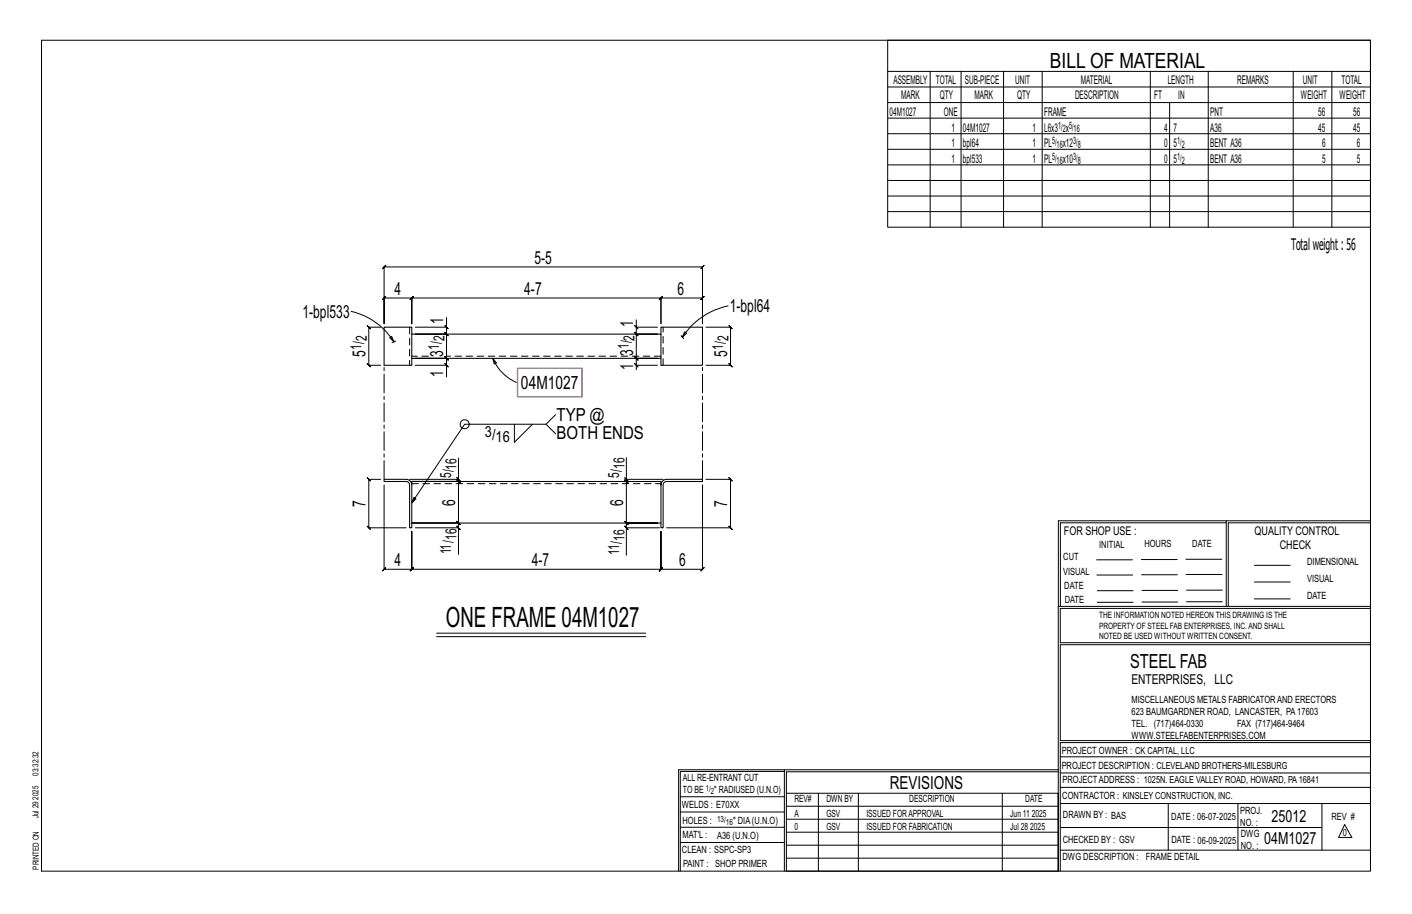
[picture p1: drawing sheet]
<svg xmlns="http://www.w3.org/2000/svg" width="432mm" height="279mm" viewBox="0 0 432 279" stroke-linecap="round" stroke-linejoin="round" font-family="sans-serif">
<g fill="none" stroke="#000" stroke-width=".31">
<path d="M12.7 12.3h406.4v254h-406.4zM271.5 12.3h147.6v57.2h-147.6zM271.5 21.8h147.6M271.5 26.6h147.6M271.5 31.4h147.6M271.5 36.1h147.6M284.5 21.8v47.7M293.9 21.8v47.7M306.9 21.8v47.7M318.7 21.8v47.7M351.8 21.8v47.7M357.7 31.4v38.1"/>
<path d="M369.5 21.8v47.7M395.5 21.8v47.7M407.3 21.8v47.7M271.5 40.9h147.6M271.5 45.6h147.6M271.5 50.4h147.6M271.5 55.2h147.6M271.5 59.9h147.6M271.5 64.7h147.6M107.4 95.2a21 21 0 0 1 13.1 9.3M117.5 81.6l-.5 .5 1-1-.5 .5h97.3l-.5 .5 1-1-.5 .5v17.4v-7.9l.5-.5-1 1 .5-.5h-12.7l.5-.5-1 1 .5-.5v7.9v-7.9l.5-.5-1 1 .5-.5h-76.2l.5-.5-1 1 .5-.5v7.9v-7.9l.5-.5-1 1 .5-.5h-8.4l.5-.5-1 1 .5-.5v7.9zM136 99.5l1 1z"/>
<path d="M136.5 97.1v2.9h-9.5M194.1 99.5l1 1zM194.6 97.8v2.2h6.5M222.7 93.5a22.2 22.2 0 0 0-14 9.6M116.4 100h-3.6l-.5-.5 1 1-.5-.5v11.7l-.5-.5 1 1-.5-.5h3.6M119.2 103.3l.6-.5 .7 1.7zM120.5 104.5l-.6 .1M121 104.3l-.5 .2M127 111.7h9.5v3.5M136 111.2l1 1zM136.5 100v2.1l-.5-.5 1 1-.5-.5h-9.5h9.5l-.5-.5 1 1-.5-.5v7.4l-.5-.5 1 1-.5-.5h-9.5h9.5l-.5-.5 1 1-.5-.5v2.2M150.7 109.5l1.1 1.4-.7 .4z"/>
<path d="M150.7 109.5a13.8 13.8 0 0 0 7.5 7.5M194.1 111.2l1 1zM194.6 100v2.1l-.5-.5 1 1-.5-.5h6.5h-6.5l-.5-.5 1 1-.5-.5v7.4l-.5-.5 1 1-.5-.5h6.5h-6.5l-.5-.5 1 1-.5-.5v2.2M201.1 111.7h-6.5v1.3M208.3 102.6l.4 .5M208.7 103.1l.3 .4M209.4 101.4l.6 .5-1.3 1.2zM215.9 100h7.5l-.5-.5 1 1-.5-.5v11.7l-.5-.5 1 1-.5-.5h-7.5M157.3 129.7v5.5l5.5-5.5M167 129.7l2.9 2.9M169.9 126.8l-2.9 2.9h-24.9l-16.2 24 .7-1.7 .6 .5-1.3 1.2M191.5 139.9v6.6h11.3"/>
<path d="M116.4 146.5h-3.6l-.5-.5 1 1-.5-.5v14.8l-.5-.5 1 1-.5-.5h11.4M117.5 148.2v25.8l-.5 .5 1-1-.5 .5h8.4l-.5 .5 1-1-.5 .5v-11.6v11.6l-.5 .5 1-1-.5 .5h76.2l-.5 .5 1-1-.5 .5v-11.6v11.6l-.5 .5 1-1-.5 .5h12.7l-.5 .5 1-1-.5 .5v-25.8M139.7 146l1 1zM140.2 146.5v.7l-.5-.5 1 1-.5-.5h-14.3h14.3l-.5-.5 1 1-.5-.5v12.7l-.5-.5 1 1-.5-.5h-14.3h14.3l-.5-.5 1 1-.5-.5v1.4M140.2 140v6.5h-14.9M191 146l1 1zM191.5 146.5v.7l-.5-.5 1 1-.5-.5h9.6h-9.6l-.5-.5 1 1-.5-.5v12.7l-.5-.5 1 1-.5-.5h9.6h-9.6l-.5-.5 1 1-.5-.5v1.4M215.9 146.5h7.5l-.5-.5 1 1-.5-.5v14.8l-.5-.5 1 1-.5-.5h-19.6M375 159.8h-50.7v25.6M375 159.2h-51.3l-.1 107.1M419.1 159.2h-44.1v26.2M419.1 159.8h-43.5v25.6"/>
<path d="M127 161.3h13.2v8.2M139.7 160.8l1 1zM191 160.8l1 1zM201.7 161.3h-10.2v8.4M335.4 171.1h10.9M335.4 175.8h11M349 171h11M349.1 175.7h11M362.7 171h10.9M362.7 175.6h11M383.6 172.8h11M383.6 177.9h11"/>
<path d="M133.5 193.6h64M133.5 194.6h64M323.7 185.4h95.4M335.5 184.1h11M335.5 180.6h11M349.2 184h11M349.2 180.5h11M362.9 180.4h10.9M362.9 184h10.9M383.6 183.1h11M419.1 186h-94.9v10.5h94.9M419.1 197.1h-94.9v29.3h94.9v.6h-94.9v39.3"/>
<path d="M239.9 235.8h-31.9v30.5M239.9 235.3h-32.4v31M323.6 235.3h-83.7v31M323.6 235.9h-83.1v6.6M324.2 236.3h94.9M324.2 231.4h94.9M208 252.9h31.9M208 257.5h31.9M208 243.6h31.9M208 248.2h31.9M240.5 242.5h83.1v23.8h-83.1zM240.5 258.4h83.1"/>
<path d="M240.5 254.4h83.1M240.5 250.4h83.1M240.5 246.5h83.1M250.3 242.5v23.8M262.5 242.5v23.8M306.5 242.5v23.8M324.2 253h80.1M324.2 245.6h94.9M324.2 259.9h94.9M324.2 240.7h94.9M357.3 245.6v14.3M378.6 245.6v14.3"/>
<path d="M404.3 245.6v14.3M411.2 252.1l2.2 3.9h-4zM240.5 262.3h83.1"/>
<circle cx="142.1" cy="129.7" r="1.38"/>
</g>
<path d="M125.9 102.1h76.2v7.4h-76.2zM125.9 102.1v-2.1h-8.4v11.7h8.4v-2.2M202.1 102.1v-2.1h12.7v11.7h-12.7v-2.2M117.5 146.5h6.7a1.72 1.72 0 0 1 1.7 1.7v13.1h-.6l-.2-13.6-.9-.5h-6.7zM125.9 148.2v-1h76.2v14.1h.7v-13.1l.3-.7 .7-.3h11v-.7h-11a1.72 1.72 0 0 0-1.7 1.7M125.9 159.9h76.2" fill="none" stroke="#000" stroke-width=".32"/>
<path d="M125.3 100v11.7M131 108.9h-5.1M202.1 108.9h-65.6M202.8 111.7v-11.7M125.9 147.9h76.2" fill="none" stroke="#000" stroke-width=".31" stroke-dasharray="2 1.4"/>
<path d="M158.3 112.6h19.7v8.7h-19.7z" fill="none" stroke="#f0f" stroke-width=".5"/>
<path d="M117.5 146.5v-34.8M214.8 146.5v-34.8" fill="none" stroke="#000" stroke-width=".31" stroke-dasharray="5.8 1 1 1"/>
<text font-size="8.6" x="136.3" y="191.6">ONE FRAME 04M1027</text>
<text font-size="6.4" x="321.1" y="20.7">BILL OF MATERIAL</text>
<text font-size="5.9" x="345.6" y="204.1">STEEL FAB</text>
<text font-size="5.6" x="159.3" y="118.8">04M1027</text>
<g font-size="5.5">
<text x="163.4" y="80.6">5-5</text>
<text x="120.7" y="90.1">4</text>
<text x="160.3" y="90.1">4-7</text>
<text x="207.1" y="90.1">6</text>
<text x="223.2" y="95.4">1-bpl64</text>
<text x="92.5" y="97.1">1-bpl533</text>
<text x="135.6" y="99.1" transform="rotate(-90 135.6 99.1)">1</text>
<text x="193.6" y="99.8" transform="rotate(-90 193.6 99.8)">1</text>
<text x="111.8" y="109" transform="rotate(-90 111.8 109)">5</text>
<text x="135.6" y="109" transform="rotate(-90 135.6 109)">3</text>
<text x="193.6" y="113" transform="rotate(-90 193.6 113)">1</text>
<text x="193.6" y="108.8" transform="rotate(-90 193.6 108.8)">3</text>
<text x="222.4" y="109" transform="rotate(-90 222.4 109)">5</text>
<text x="135.6" y="115.2" transform="rotate(-90 135.6 115.2)">1</text>
<text x="170.2" y="128.7">TYP @</text>
<text x="170.2" y="134.2">BOTH ENDS</text>
<text x="111.8" y="155" transform="rotate(-90 111.8 155)">7</text>
<text x="139.2" y="154.5" transform="rotate(-90 139.2 154.5)">6</text>
<text x="190.6" y="154.6" transform="rotate(-90 190.6 154.6)">6</text>
<text x="222.4" y="155" transform="rotate(-90 222.4 155)">7</text>
<text x="120.7" y="173">4</text>
<text x="162.6" y="173">4-7</text>
<text x="207.7" y="173">6</text>
<text x="272.2" y="241.1">REVISIONS</text>
</g>
<g font-size="5.1">
<text x="388.9" y="251.3">25012</text>
<text x="386.6" y="258.1">04M1027</text>
</g>
<text font-size="4.9" x="394.8" y="76.4">Totalweight : 56</text>
<g font-size="4.7">
<text x="110.5" y="107" transform="rotate(-90 110.5 107)">1/</text>
<text x="112.2" y="104.4" transform="rotate(-90 112.2 104.4)">2</text>
<text x="134.3" y="107" transform="rotate(-90 134.3 107)">1/</text>
<text x="136" y="104.4" transform="rotate(-90 136 104.4)">2</text>
<text x="192.4" y="106.7" transform="rotate(-90 192.4 106.7)">1/</text>
<text x="194" y="104.1" transform="rotate(-90 194 104.1)">2</text>
<text x="221.2" y="107" transform="rotate(-90 221.2 107)">1/</text>
<text x="222.8" y="104.4" transform="rotate(-90 222.8 104.4)">2</text>
<text x="148.3" y="133.5">3/</text>
<text x="151.6" y="135.2">16</text>
<text x="139.6" y="143.5" transform="rotate(-90 139.6 143.5)">16</text>
<text x="191" y="143.4" transform="rotate(-90 191 143.4)">16</text>
<text x="138" y="146.1" transform="rotate(-90 138 146.1)">5/</text>
<text x="189.3" y="146" transform="rotate(-90 189.3 146)">5/</text>
<text x="139.6" y="165.1" transform="rotate(-90 139.6 165.1)">16</text>
<text x="191" y="165.4" transform="rotate(-90 191 165.4)">16</text>
<text x="138" y="169.5" transform="rotate(-90 138 169.5)">11/</text>
<text x="189.3" y="169.7" transform="rotate(-90 189.3 169.7)">11/</text>
</g>
<text font-size="4.2" x="346" y="209.1">ENTERPRISES, LLC</text>
<g font-size="3.7">
<text x="273.2" y="25.6">ASSEMBLY</text>
<text x="286.2" y="25.6">TOTAL</text>
<text x="295.1" y="25.6">SUB-PIECE</text>
<text x="310.4" y="25.6">UNIT</text>
<text x="330.5" y="25.6">MATERIAL</text>
<text x="357.1" y="25.6">LENGTH</text>
<text x="378.3" y="25.6">REMARKS</text>
<text x="398.4" y="25.6">UNIT</text>
<text x="410.2" y="25.6">TOTAL</text>
<text x="272.1" y="35.5">04M1027</text>
<text x="275.6" y="30.4">MARK</text>
<text x="287.4" y="30.4">QTY</text>
<text x="288.6" y="35.5">ONE</text>
<text x="298" y="30.4">MARK</text>
<text x="311" y="30.4">QTY</text>
<text x="319.3" y="35.5">FRAME</text>
<text x="328.7" y="30.4">DESCRIPTION</text>
<text x="353" y="30.4">FT</text>
<text x="360.3" y="30.4">IN</text>
<text x="370.1" y="35.5">PNT</text>
<text x="397.8" y="30.4">WEIGHT</text>
<text x="403.2" y="35.5">56</text>
<text x="409.6" y="30.4">WEIGHT</text>
<text x="413.8" y="35.5">56</text>
<text x="290.9" y="40.2">1</text>
<text x="294.5" y="40.2">04M1027</text>
<text x="315.8" y="40.2">1</text>
<text x="319.3" y="40.2">L6x3 x</text>
<text x="356" y="40.2">4</text>
<text x="358.9" y="40.2">7</text>
<text x="370.1" y="40.2">A36</text>
<text x="403.2" y="40.2">45</text>
<text x="413.8" y="40.2">45</text>
<text x="290.9" y="45">1</text>
<text x="294.5" y="45">bpl64</text>
<text x="315.8" y="45">1</text>
<text x="319.3" y="45">PL</text>
<text x="325" y="45">x12</text>
<text x="356" y="45">0</text>
<text x="358.9" y="45">5</text>
<text x="370.1" y="45">BENT A36</text>
<text x="404.3" y="45">6</text>
<text x="415" y="45">6</text>
<text x="290.9" y="49.7">1</text>
<text x="294.5" y="49.7">bpl533</text>
<text x="315.8" y="49.7">1</text>
<text x="319.3" y="49.7">PL</text>
<text x="325" y="49.7">x10</text>
<text x="356" y="49.7">0</text>
<text x="358.9" y="49.7">5</text>
<text x="370.1" y="49.7">BENT A36</text>
<text x="404.3" y="49.7">5</text>
<text x="415" y="49.7">5</text>
<text x="325.3" y="163.4">FOR SHOP USE :</text>
<text x="383.7" y="163.4">QUALITY CONTROL</text>
<text x="391.4" y="167.8">CHECK</text>
</g>
<g font-size="3.1">
<text x="323.6" y="39.4">1/ 5/</text>
<text x="325" y="40.5">2</text>
<text x="328.3" y="40.5">16</text>
<text x="321.7" y="44.1">5/</text>
<text x="323.1" y="45.3">16</text>
<text x="328.2" y="44.1">3/</text>
<text x="329.6" y="45.3">8</text>
<text x="360" y="44.1">1/</text>
<text x="361.4" y="45.3">2</text>
<text x="321.7" y="48.9">5/</text>
<text x="323.1" y="50">16</text>
<text x="328.2" y="48.9">3/</text>
<text x="329.6" y="50">8</text>
<text x="360" y="48.9">1/</text>
<text x="361.4" y="50">2</text>
<text x="336.2" y="167.4">INITIAL</text>
<text x="350" y="167.1">HOURS</text>
<text x="364.6" y="167.2">DATE</text>
<text x="325.2" y="171.3">CUT</text>
<text x="399.8" y="172.8">DIMENSIONAL</text>
<text x="325.1" y="175.8">VISUAL</text>
<text x="399.8" y="177.9">VISUAL</text>
<text x="325.5" y="180">DATE</text>
<text x="325.7" y="184.4">DATE</text>
<text x="399.8" y="183.1">DATE</text>
<text x="346" y="215">MISCELLANEOUS METALS FABRICATORAND ERECTORS</text>
<text x="346" y="218.6">623 BAUMGARDNER ROAD, LANCASTER, PA17603</text>
<text x="346" y="225.8">WWW.STEELFABENTERPRISES.COM</text>
<text x="346" y="222.2">TEL. (717)464-0330</text>
<text x="378.3" y="222.2">FAX (717)464-9464</text>
<text x="324.7" y="230.5">PROJECT OWNER : CK CAPITAL, LLC</text>
<text x="208.8" y="238.8">ALL RE-ENTRANT CUT</text>
<text x="324.7" y="235.1">PROJECT DESCRIPTION : CLEVELAND BROTHERS-MILESBURG</text>
<text x="324.9" y="239.5">PROJECTADDRESS : 1025N. EAGLE VALLEY ROAD, HOWARD, PA16841</text>
<text x="208.8" y="242.5">TO BE</text>
<text x="218.4" y="242.5">&quot; RADIUSED (U.N.O)</text>
<text x="242.9" y="245.3">REV#</text>
<text x="252.7" y="245.3">DWN BY</text>
<text x="278.1" y="245.3">DESCRIPTION</text>
<text x="313.5" y="245.3">DATE</text>
<text x="324.9" y="244.2">CONTRACTOR : KINSLEY CONSTRUCTION, INC.</text>
<text x="208.5" y="247">WELDS : E70XX</text>
<text x="208.7" y="251.7">HOLES :</text>
<text x="224.2" y="251.8">&quot; DIA(U.N.O)</text>
<text x="242.9" y="249.9">A</text>
<text x="252.7" y="249.9">GSV</text>
<text x="264.9" y="249.9">ISSUED FORAPPROVAL</text>
<text x="309" y="249.9">Jun 11</text>
<text x="315.5" y="249.9">2025</text>
<text x="325.1" y="250">DRAWN BY : BAS</text>
<text x="358.2" y="250.5">DATE : 06-07-2025</text>
<text x="379.3" y="248.9">PROJ.</text>
<text x="407.2" y="250.5">REV #</text>
<text x="208.7" y="256.3">MAT'L :</text>
<text x="219.3" y="256.4">A36 (U.N.O)</text>
<text x="242.9" y="253.8">0</text>
<text x="252.7" y="253.8">GSV</text>
<text x="264.9" y="253.8">ISSUED FOR FABRICATION</text>
<text x="309" y="253.8">Jul 28</text>
<text x="315" y="253.8">2025</text>
<text x="325" y="257.6">CHECKED BY : GSV</text>
<text x="358.3" y="257.7">DATE : 06-09-2025</text>
<text x="379.3" y="252.5">NO. :</text>
<text x="379.5" y="255.9">DWG</text>
<text x="410.6" y="255.5">0</text>
<text x="208.6" y="260.7">CLEAN : SSPC-SP3</text>
<text x="324.9" y="262.9">DWG DESCRIPTION :</text>
<text x="350.4" y="263">FRAME DETAIL</text>
<text x="379.5" y="259.5">NO. :</text>
<text x="208.9" y="265">PAINT : SHOP PRIMER</text>
</g>
<g font-size="2.7">
<text x="336.1" y="189">THE INFORMATION NOTED HEREON THIS DRAWING IS THE</text>
<text x="336.1" y="195.4">NOTED BE USED WITHOUT WRITTEN CONSENT.</text>
<text x="336.1" y="192.2">PROPERTY OF STEEL FAB ENTERPRISES, INC.AND SHALL</text>
</g>
<g font-size="2.6">
<text x="215.9" y="241.8">1/</text>
<text x="217.4" y="242.7">2</text>
<text x="219.3" y="251.1">13/</text>
<text x="222" y="252.1">16</text>
</g>
<g font-size="2.5">
<text x="11.7" y="237.1" transform="rotate(-90 11.7 237.1)">03:32:32</text>
<text x="11.8" y="244.4" transform="rotate(-90 11.8 244.4)">2025</text>
<text x="11.8" y="250.1" transform="rotate(-90 11.8 250.1)">Jul 29</text>
<text x="11.9" y="265.8" transform="rotate(-90 11.9 265.8)">PRINTED ON</text>
</g>
</svg>
